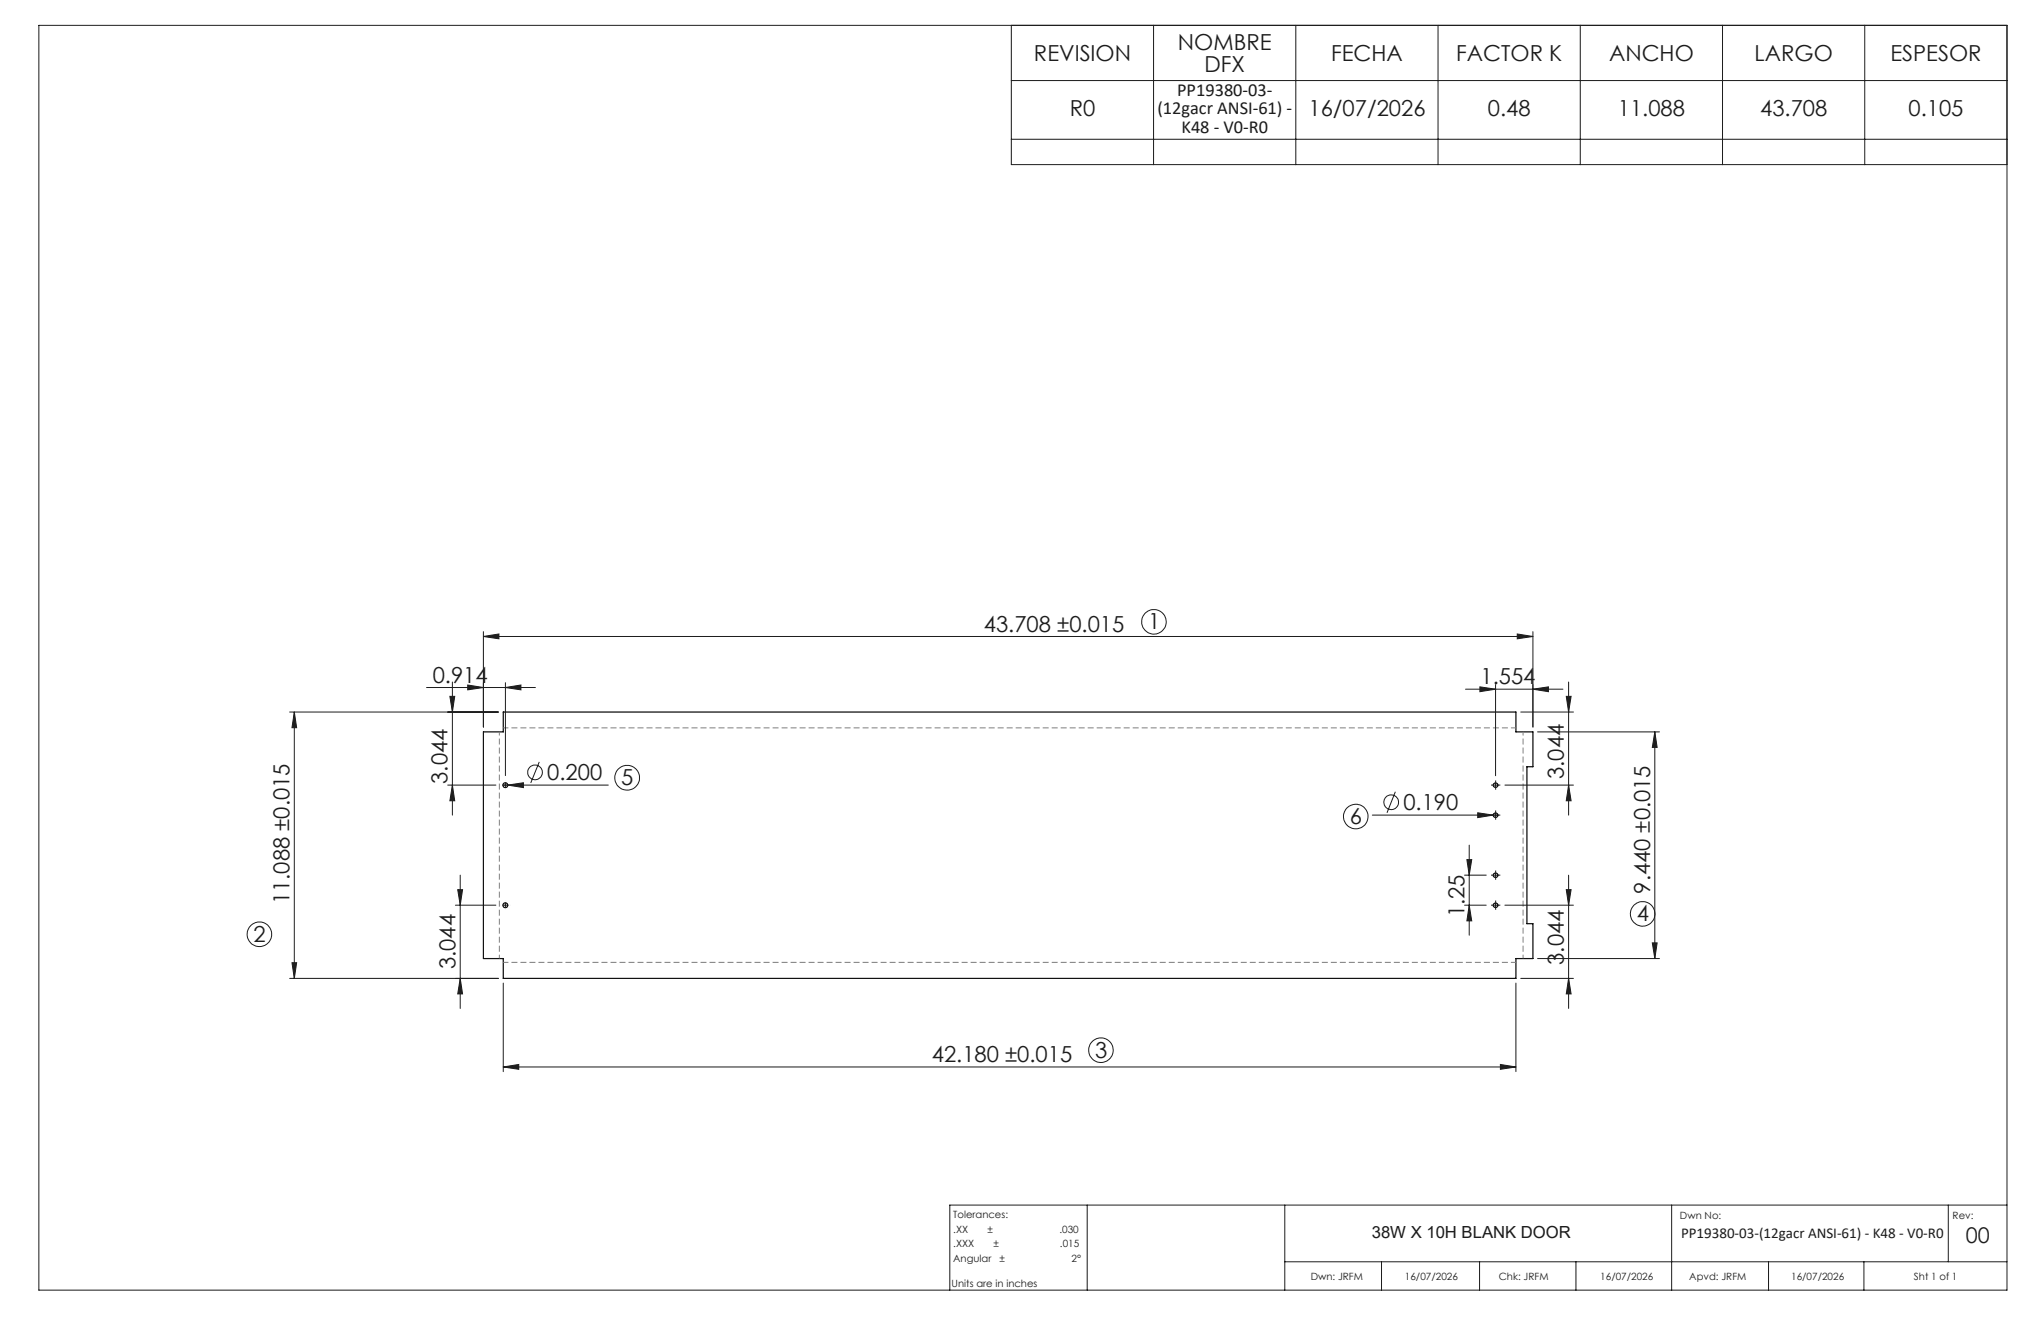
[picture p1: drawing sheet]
<svg xmlns="http://www.w3.org/2000/svg" width="432mm" height="279mm" viewBox="0 0 432 279" stroke-linecap="round" stroke-linejoin="round" font-family="sans-serif">
<g fill="none" stroke="#191924" stroke-width=".21">
<path d="M8.2 5.4h416.4v267.5h-416.4zM214 5.4v29.4h210.6M214 17h210.6M244.1 5.4v29.4M274.1 5.4v29.4M304.2 5.4v29.4M334.3 5.4v29.4M364.4 5.4v29.4M394.5 5.4v29.4M214 29.5h210.6M102.3 134.6l3.3-.5v1zM102.3 133.6v20.2"/>
<path d="M102.3 134.6h222M321 134.1l3.3 .5-3.3 .5zM324.3 133.6v20.2M61.3 150.6h44.1M62.3 150.6l.5 3.3h-1zM62.3 150.6v56.3M90.2 145.4h23.1M95.2 147.3h1l-.5 3.3zM95.7 144.3v28.1M99 144.9l3.3 .5-3.3 .5zM106.9 145.4l3.3-.5v1zM106.9 144.4v19.6"/>
<path d="M310.1 145.8h20.6M313.1 145.3l3.3 .5-3.3 .5zM316.4 144.8v19.3M321.7 150.6h11.2M324.3 145.8l3.3-.5v1zM325.3 154.8h25.8M331.4 147.3h1l-.5 3.3zM331.9 144.3v28.1M350.1 154.8l.5 3.3h-1zM350.1 154.8v47.9M94.7 166.1h10.2M95.7 166.1l.5 3.3h-1z"/>
<path d="M106.4 166.1h22.3M106.9 165.6v1M107.4 166.1l3.3-.5v1zM114.1 161.1l-1.8 4.5M290.3 172.4h26.6M295.2 167.5l-1.8 4.4M310.8 178.8v19M312.6 171.9l3.3 .5-3.3 .5zM315.9 166.1h1M316.4 165.6v1M316.4 171.9v1M318.4 166.1h14.5"/>
<path d="M331.9 166.1l.5 3.3h-1zM96.3 191.5h8.6M96.8 188.2h1.1l-.5 3.3zM97.4 185.1v28.2M106.4 191.5h1M106.9 191v1M309.8 191.5h4.6M309.8 185.1h4.6M310.3 181.8h1.1l-.6 3.3zM310.8 191.5l.6 3.3h-1.1zM315.9 191.5h1M315.9 185.1h1"/>
<path d="M316.4 184.6v1M316.4 191v1M318.4 191.5h14.5M331.4 188.2h1l-.5 3.3zM331.9 185.1v28.2M349.6 199.4h1l-.5 3.3zM61.3 206.9h44.1M61.8 203.6h1l-.5 3.3zM97.4 206.9l.5 3.3h-1.1zM106.5 207.9v18.8M320.7 207.9v18.8M321.7 206.9h11.2"/>
<path d="M325.3 202.7h25.8M331.9 206.9l.5 3.3h-1zM106.5 225.7l3.2-.6v1.1zM106.5 225.7h214.2M317.4 225.1l3.3 .6-3.3 .5zM230 254.9v18M271.8 254.9v18M353.7 254.9v18M412.2 254.9v12M424.6 254.9h-223.7v18M271.8 266.9h152.8M292.3 266.9v6"/>
<path d="M313 266.9v6M333.4 266.9v6M374.2 266.9v6M394.3 266.9v6"/>
<circle cx="244.1" cy="131.5" r="2.61"/>
<circle cx="113.2" cy="163.4" r="1.55"/>
<circle cx="132.7" cy="164.5" r="2.62"/>
<circle cx="286.8" cy="172.7" r="2.59"/>
<circle cx="294.3" cy="169.7" r="1.55"/>
<circle cx="54.9" cy="197.6" r="2.59"/>
<circle cx="347.5" cy="193.3" r="2.61"/>
<circle cx="232.9" cy="222.1" r="2.6"/>
</g>
<g fill="none" stroke="#000" stroke-width=".25">
<path d="M102.3 154.8h4.2v-4.2h214.2v4.2h3.6v7.4h-1.3v33.2h1.3v7.3h-3.6v4.2h-214.2v-4.2h-4.2z"/>
<circle cx="106.9" cy="166.1" r=".52"/>
<circle cx="316.4" cy="166.1" r=".49"/>
<circle cx="316.4" cy="172.4" r=".49"/>
<circle cx="106.9" cy="191.5" r=".52"/>
<circle cx="316.4" cy="185.1" r=".49"/>
<circle cx="316.4" cy="191.5" r=".49"/>
</g>
<g fill="none" stroke="#191924" stroke-width=".21" stroke-dasharray="15.2 1.3 1.3 1.3" stroke-linecap="butt">
<path d="M106.9 167v.1M315.9 172.4h-.5M315.9 166h-.5M316.4 171.9v-.5M316.4 172.9v.5M316.4 165.5v-.4M316.4 166.5v.5M316.9 172.4h.5M316.9 166h.5M106.9 192.4v.1M315.9 191.4h-.5M315.9 185.1h-.5"/>
<path d="M316.4 190.9v-.4M316.4 191.9v.5M316.4 184.6v-.5M316.4 185.6v.5M316.9 191.4h.5M316.9 185.1h.5"/>
</g>
<path d="M320.7 153.9h-214.2M106.5 203.5h214.2" fill="none" stroke="#808080" stroke-width=".21" stroke-dasharray="1.3 .6" stroke-dashoffset=".2" stroke-linecap="butt"/>
<path d="M105.6 154.8v47.9M322.2 202.7v-47.9" fill="none" stroke="#808080" stroke-width=".21" stroke-dasharray="1.3 .6" stroke-dashoffset=".5" stroke-linecap="butt"/>
<g fill="#191924">
<path d="M312.6 171.9l3.3 .5-3.3 .5z"/>
<path d="M107.4 166.1l3.3-.5v1z"/>
<path d="M324.3 145.8l3.3-.5v1zM313.1 145.3l3.3 .5-3.3 .5z"/>
<path d="M102.3 134.6l3.3-.5v1zM321 134.1l3.3 .5-3.3 .5zM99 144.9l3.3 .5-3.3 .5zM106.9 145.4l3.3-.5v1z"/>
<path d="M317.4 225.1l3.3 .6-3.3 .5zM106.5 225.7l3.2-.6v1.1z"/>
<path d="M61.8 203.6h1l-.5 3.3zM62.3 150.6l.5 3.3h-1zM95.7 166.1l.5 3.3h-1zM95.2 147.3h1l-.5 3.3zM331.9 166.1l.5 3.3h-1zM331.4 147.3h1l-.5 3.3z"/>
<path d="M331.9 206.9l.5 3.3h-1zM331.4 188.2h1l-.5 3.3z"/>
<path d="M96.8 188.2h1.1l-.5 3.3zM97.4 206.9l.5 3.3h-1.1zM310.3 181.8h1.1l-.6 3.3zM310.8 191.5l.6 3.3h-1.1z"/>
<path d="M350.1 154.8l.5 3.3h-1zM349.6 199.4h1l-.5 3.3z"/>
</g>
<g font-size="4.7" fill="#191924">
<text x="249.2" y="10.6">NOMBRE</text>
<text x="218.8" y="12.9">REVISION</text>
<text x="254.8" y="15.1">DFX</text>
<text x="281.6" y="12.9">FECHA</text>
<text x="308.1" y="12.9">FACTOR K</text>
<text x="340.4" y="12.9">ANCHO</text>
<text x="371.2" y="12.9">LARGO</text>
<text x="399.9" y="12.9">ESPESOR</text>
<text x="226.3" y="24.5">R0</text>
<text x="276.8" y="24.5">16/07/2026</text>
<text x="314.8" y="24.5">0.48</text>
<text x="342.3" y="24.5">11.088</text>
<text x="372.4" y="24.5">43.708</text>
<text x="403.8" y="24.5">0.105</text>
<text x="208.2" y="133.6">43.708 ±0.015</text>
<text x="242.9" y="133.1">1</text>
<text x="91.6" y="144.4">0.914</text>
<text x="313.2" y="144.8">1.554</text>
<text x="94.7" y="165.8" transform="rotate(-90 94.7 165.8)">3.044</text>
<text x="115.8" y="165.1">0.200</text>
<text x="131.4" y="166.1">5</text>
<text x="330.9" y="164.7" transform="rotate(-90 330.9 164.7)">3.044</text>
<text x="296.9" y="171.4">0.190</text>
<text x="285.6" y="174.3">6</text>
<text x="61.3" y="191.2" transform="rotate(-90 61.3 191.2)">11.088 ±0.015</text>
<text x="349.1" y="189" transform="rotate(-90 349.1 189)">9.440 ±0.015</text>
<text x="309.8" y="194" transform="rotate(-90 309.8 194)">1.25</text>
<text x="346.3" y="194.9">4</text>
<text x="53.7" y="199.2">2</text>
<text x="96.4" y="205" transform="rotate(-90 96.4 205)">3.044</text>
<text x="330.9" y="204.1" transform="rotate(-90 330.9 204.1)">3.044</text>
<text x="197.1" y="224.6">42.180 ±0.015</text>
<text x="231.7" y="223.7">3</text>
</g>
<text font-size="4.6" fill="#191924" x="415.9" y="263">00</text>
<g font-size="3.9" fill="#191924">
<text x="249" y="20.3">PP19380-03-</text>
<text x="244.9" y="24.2">(12gacr ANSI-61) -</text>
<text x="250" y="28.1">K48 - V0-R0</text>
</g>
<text font-size="3.5" fill="#191924" x="290.2" y="261.9">38W X 10H BLANK DOOR</text>
<text font-size="3.2" fill="#191924" x="355.7" y="261.8">PP19380-03-(12gacr ANSI-61) - K48 - V0-R0</text>
<g font-size="2.1" fill="#191924">
<text x="201.7" y="257.6">Tolerances:</text>
<text x="355.4" y="257.8">Dwn No:</text>
<text x="413.1" y="257.8">Rev:</text>
<text x="201.7" y="260.7">.XX</text>
<text x="201.7" y="263.9">.XXX</text>
<text x="208.9" y="260.7">±</text>
<text x="210.2" y="263.9">±</text>
<text x="224.1" y="260.7">.030</text>
<text x="224.3" y="263.9">.015</text>
<text x="201.7" y="267">Angular</text>
<text x="211.5" y="267">±</text>
<text x="226.7" y="267">2°</text>
<text x="201.3" y="272.3">Units are in inches</text>
<text x="277.3" y="270.7">Dwn: JRFM</text>
<text x="297.2" y="270.7">16/07/2026</text>
<text x="317.1" y="270.7">Chk: JRFM</text>
<text x="338.6" y="270.7">16/07/2026</text>
<text x="357.4" y="270.7">Apvd: JRFM</text>
<text x="378.9" y="270.7">16/07/2026</text>
<text x="404.9" y="270.7">Sht 1 of 1</text>
</g>
</svg>
